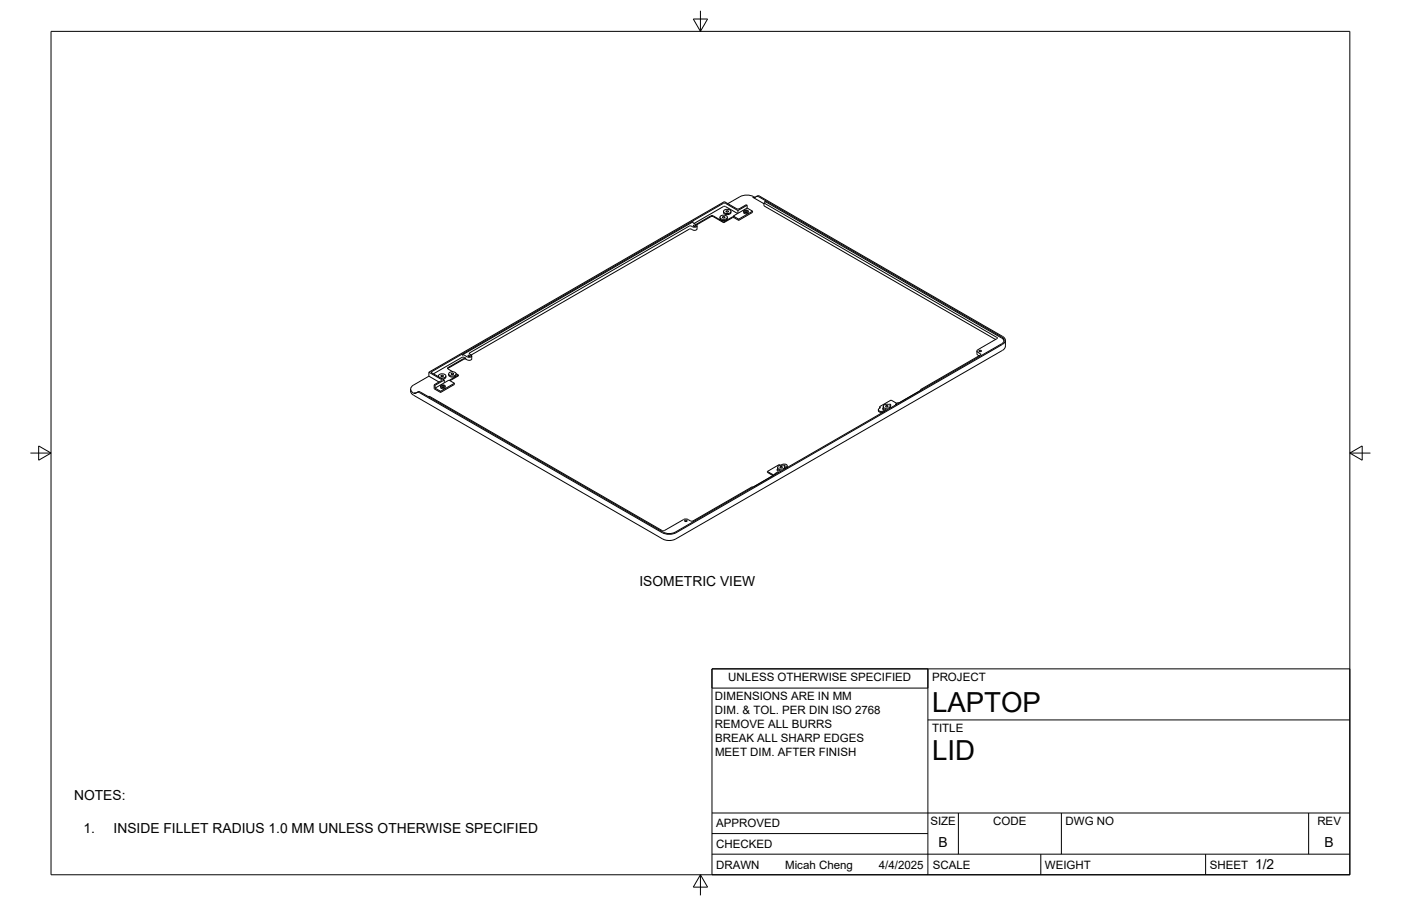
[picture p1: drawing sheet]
<svg xmlns="http://www.w3.org/2000/svg" width="432mm" height="279mm" viewBox="0 0 432 279" stroke-linecap="round" stroke-linejoin="round" font-family="sans-serif">
<!-- layer: Visible -->
<g fill="none" stroke="#000" stroke-width=".31">
<path d="M212.4 70.7l-67.2 38.8M212.4 70.7h.7M212.4 69.7h.7M213.7 68.8l.9 .5M213.7 68.8v-.4l-71.3 41.1h.7a1.88 1.88 0 0 0 2.1 .6l.2-.4-.8-.7 .2-.2 67.6-39.1M213.8 69.5l.3-.1 .3 .3-.4 .1-.3-.1zM214.6 69.3l.2 .2a.93 .93 0 0 1-.8 .7 .93 .93 0 0 1-.9-.5M214.8 69.6v1l-.2 .3-.9 .1-.6-.3M219.1 66.8l-4.4 2.6M219.1 66.6l-4.6 2.6M219.1 66.5h.7l3.3 2M219.1 66.8h.7l3.3 1.9"/>
<path d="M221.9 67a1.17 1.17 0 0 0 1.1 1 1.17 1.17 0 0 0 1.2-1M222 66.8l1-.5a.84 .84 0 0 1 1.1 1l-1.1 .4a.84 .84 0 0 1-1-.9zM222.7 66.9l.4-.1 .3 .3-.5 .1zM223 65.2a1.17 1.17 0 0 0 1.1 1 1.17 1.17 0 0 0 1.2-1M223.1 68.5v.2M223.1 65l1-.5a.84 .84 0 0 1 1.1 1l-1.1 .4a.84 .84 0 0 1-1-.9zM223.8 65.1l.4-.1 .3 .3-.5 .1zM225.6 67.2l-2.5 1.5M225.6 67l-2.5 1.5M225.7 67.2h.7l1.3 .8M226 66.6l.4 .3h-.7M226 66.6l1.7 1"/>
<path d="M227.3 65.8l-3.7-2.1-.4-.1-9.3 5.3M227.4 64.9l-3.8-2.2h-.7l-89.8 51.9M227.4 65.8l-1.4 .8M227.4 64.9v.9M227.7 67.6v.4M229.2 65.2a.73 .73 0 0 0 .7 .7 .73 .73 0 0 0 .7-.7M229.2 65.1l.7-.4 .7 .4a.74 .74 0 0 1-.7 .5 .74 .74 0 0 1-.7-.5zM229.5 65.1l.5-.2 .3 .3-.5 .2zM230.3 63.3l-.3-.2-2.7 1.4-4-2.3-91.1 52.6M230.3 64.2l1.6 .9M230.3 64.2l-2.9 1.6M230.3 63.3v.9"/>
<path d="M230.3 63.3l-2.9 1.6M231.9 65.1v.4l-4.2 2.5M231.9 65.1l-4.2 2.5M232.9 60.7h-.5a4.6 4.6 0 0 0-4.3 0l-3.8 2.1M233.1 60.6l.5-.2 .5 .1 74.9 43.2a1.3 1.3 0 0 1 .9 1.3 1.3 1.3 0 0 1-.9 1.2l-100.6 58.1-1.8 .5-1.3-.1-1.2-.4-75-43.3-1.5 .3a1.38 1.38 0 0 1-.9-1.2 1.38 1.38 0 0 1 .7-1.3l4.8-2.8M235.5 62.6l.3-.3-.1-.2 73 42.1 .8 .9M235.5 62.8l-3.5-2 .5 .1 1.2-.3 75 43.3M235.5 62.6v.9l71.3 41.2M235.5 62.6l71.7 41.5M132.2 114.8l3.9 2.3-.1 .3-2.2 1.3M132.2 116l3.1 1.8M132.2 114.8v1.2"/>
<path d="M133.1 115l3.8 2.2M133.1 114.6v.4M133.8 118.7v1.2l2 1.1M133.8 118.7l.3 .1M134.1 119.7l1.7 1M134.1 118.8v.9M135.1 116v.2M135.2 116.2a1.09 1.09 0 0 1 .7-1 1.09 1.09 0 0 1 1.2 .3l.3 .4-.2 .4-.6 .3-.8-.1M135.8 119.1a.72 .72 0 0 0 .7 .8 .72 .72 0 0 0 .7-.8M135.8 119l.7-.3 .7 .3a.74 .74 0 0 1-.7 .5 .74 .74 0 0 1-.7-.5zM135.9 115.9l.5-.2 .3 .3-.5 .2zM136.1 119l.5-.1 .3 .3-.5 .1z"/>
<path d="M136.9 118.1l1.5-.9 1.7 1M136.9 118.1l-2.8 1.6M136.9 117.2v.9M136.9 117.2l-2.8 1.6M137.4 116v.3M137.4 116.3l-.2 .4-.7 .2M138 113.8l1.6 .9M138.1 113.8l-.1-.4 5-2.9h.7l-.8-.4-.5 .1-8.8 5.1M138.3 115.3v.3M138.3 115.6a1.33 1.33 0 0 0 2.3 0M138.4 115.1l1-.5a.84 .84 0 0 1 1.1 1l-1.1 .4a.84 .84 0 0 1-1-.9zM138.7 117.1l-.1 .2"/>
<path d="M139.1 115.2l.4-.1 .3 .3-.5 .1zM140.1 118.2v.4l-4.3 2.4M140.1 118.2l-4.3 2.5M140.5 115.2l.8 .5M140.6 115.3v.3M141.3 115.7v.2l-2.6 1.5M141.3 115.7l-2.6 1.4M144 111l-.6-.3-.4 .1-5 2.9M144.3 109.6l.4-.1 .3 .3-.5 .2-.3-.2zM145.4 109.7l-.1 1.1-.7 .3-.6-.1M301.1 108.2v1.1l.3 .2M301.4 107.8l-.2 .7 1.1 .7-.1 .3-18.4 10.6"/>
<path d="M301.4 109.5l.4 .2M301.7 108.2l.5-.2 .3 .3-.5 .2zM307.2 104.5l-5.8 3.3M307.3 104v.4M308.7 103.9a1.11 1.11 0 0 1 .8 1.1 1.11 1.11 0 0 1-.8 1l-100.6 58.1-1.2 .4h-1.3l-1.2-.4-74.9-43.2-.4-.1-.6 .3M309.9 105l-.1 2.1-.8 1-100.7 58.1-1.8 .5-2.1-.4-76.9-44.4-.8-.8-.2-1.1M127.7 121.1h.6M132 122.3l.3-.1 71.8 41.4M135.8 120.7v.3M270.7 126.4a1.14 1.14 0 0 0 2 .4M271.1 125.5l.1 .4M271.2 125.9h.1"/>
<path d="M271.3 125.8l-.5 .4a1 1 0 0 0 .7 .7 1 1 0 0 0 1.1-.3h.4M271.3 125.6v.2M272.1 125.8v.6l.3 .1M272.1 125.8l.3 .2M272.2 125.3v.5M272.3 125.7l-.2 .1M272.3 125.5v.2M272.4 126v.5M272.9 125.9l-.5 .1M272.9 126.4l-.5 .1M273 126.6h.1M273.1 125.1h.3l.3 .2-.5 .2-.2-.2z"/>
<path d="M274.3 124.9a.84 .84 0 0 1-.2 .9 .84 .84 0 0 1-.9 .1l-.3-.1v.6h.5M274.4 125.3v.5M274.4 125.8h.1M274.5 124.8l-.4-.1a1.62 1.62 0 0 0-1.9 .6l.1 .2M274.5 124.8l-.1 .6M274.5 124.8l-.2 .1M276 124.6v.3M276 124.6l.3 .1M276.4 124.4l-1.8-1-3.4 2 .1 .2M276.9 124.1h.1M276.9 124.1l-.9 .5M277 124.1h.3"/>
<path d="M283.8 120.1v.2zM283.8 120.1h.1M231.9 150.1l-18.3 10.6h-.7M231.9 150.1h.1M236.5 145.4v.3l1.7 1M236.5 145.4l2 1.1M238.8 146.1h.1M238.8 146.1v.2M238.8 146.3l-6.5 3.8h-.3M239.5 144.6v.6l.3 .1M239.5 144.6l.3 .2M239.7 144.1v.4"/>
<path d="M239.7 144.5l-.2 .1M239.8 144.3v.2M239.8 144.3l-.1 .2M239.8 144.8v.5M239.9 145.8l-.3-.2-.8 .5M240.3 144.7v.5M240.3 144.7l-.5 .1M240.3 145.2l-.5 .1M240.3 145.2h.5M240.5 143.9h.4l.2 .2-.4 .2-.3-.2zM240.6 143.5l-.4-.2-3.7 2.1M241 143.3l-.3 .2"/>
<path d="M241.1 143.3l1-.2 .5 .3v.5l-.6 .4 .1 .1 .5-.3v-.4M241.2 143.5h-.9a.55 .55 0 0 0-.5 .8M241.5 143.5h-.3M241.5 143.5l.5 .1M241.8 144.1v.5M242 143.6l-.2 .1a.82 .82 0 0 1-.2 .9 .82 .82 0 0 1-1 .1l-.3-.1M242 143.6l-.2 .6M242.2 144.4h.1M210.7 160.2l.7-.2 .7 .2M210.7 160.2l-5.9 3.4h-.7M211 160.6l.5-.2 .3 .3-.5 .1zM212.1 160.2l.8 .5"/>
</g>
<!-- layer: Border -->
<path d="M15.7 9.7h400.3v260.1h-400.3zM213.7 5.9h4.4l-2.2 3.8zM215.9 3.3v6.4M9.4 139.7h6.3M11.9 137.5l3.8 2.2-3.8 2.2zM416 139.7h6.4M416 139.7l3.8-2.2v4.4zM215.9 269.8l2.2 3.8h-4.4zM215.9 269.8v6.3" fill="none" stroke="#000" stroke-width=".31"/>
<!-- layer: Titleblock -->
<path d="M219.4 206.3h196.6v63.5h-196.6zM286 206.3v63.5M286 222h130M219.4 257.1h66.6M219.4 250.7h196.6M295.4 250.7v12.7M327.1 250.7v12.7M403.3 250.7v12.7M219.4 263.4h196.6M320.8 263.4v6.4M371.6 263.4v6.4" fill="none" stroke="#000" stroke-width=".31"/>
<!-- layer: Custom Tables -->
<path d="M219.4 206.3h66.6v5.9h-66.6z" fill="none" stroke="#000" stroke-width=".31"/>
<g font-size="8.5">
<text x="287.3" y="219.5">LAPTOP</text>
<text x="287.3" y="234.5">LID</text>
</g>
<g font-size="4.3">
<text x="197.1" y="180.7">ISOMETRIC VIEW</text>
<text x="22.9" y="246.6">NOTES:</text>
<text x="25.8" y="256.8">1.</text>
<text x="35" y="256.8">INSIDE FILLET RADIUS 1.0 MM UNLESS OTHERWISE SPECIFIED</text>
<text x="289.3" y="261.2">B</text>
<text x="408.2" y="261.2">B</text>
<text x="386.8" y="268.1">1/2</text>
</g>
<g font-size="3.5">
<text x="220.4" y="216">DIMENSIONS ARE IN MM</text>
<text x="224.5" y="210.1">UNLESS OTHERWISE SPECIFIED</text>
<text x="287.3" y="210.1">PROJECT</text>
<text x="220.4" y="220.3">DIM. &amp; TOL. PER DIN ISO 2768</text>
<text x="220.4" y="224.5">REMOVE ALL BURRS</text>
<text x="287.3" y="225.8">TITLE</text>
<text x="220.4" y="228.8">BREAK ALL SHARP EDGES</text>
<text x="220.4" y="233.1">MEET DIM. AFTER FINISH</text>
<text x="220.7" y="255.2">APPROVED</text>
<text x="286.7" y="254.5">SIZE</text>
<text x="306.1" y="254.5">CODE</text>
<text x="328.4" y="254.5">DWG NO</text>
<text x="406" y="254.5">REV</text>
<text x="220.7" y="261.5">CHECKED</text>
<text x="220.7" y="267.9">DRAWN</text>
<text x="242" y="267.9">Micah Cheng</text>
<text x="270.9" y="267.9">4/4/2025</text>
<text x="287.5" y="267.9">SCALE</text>
<text x="322.1" y="267.9">WEIGHT</text>
<text x="372.9" y="267.9">SHEET</text>
</g>
</svg>
